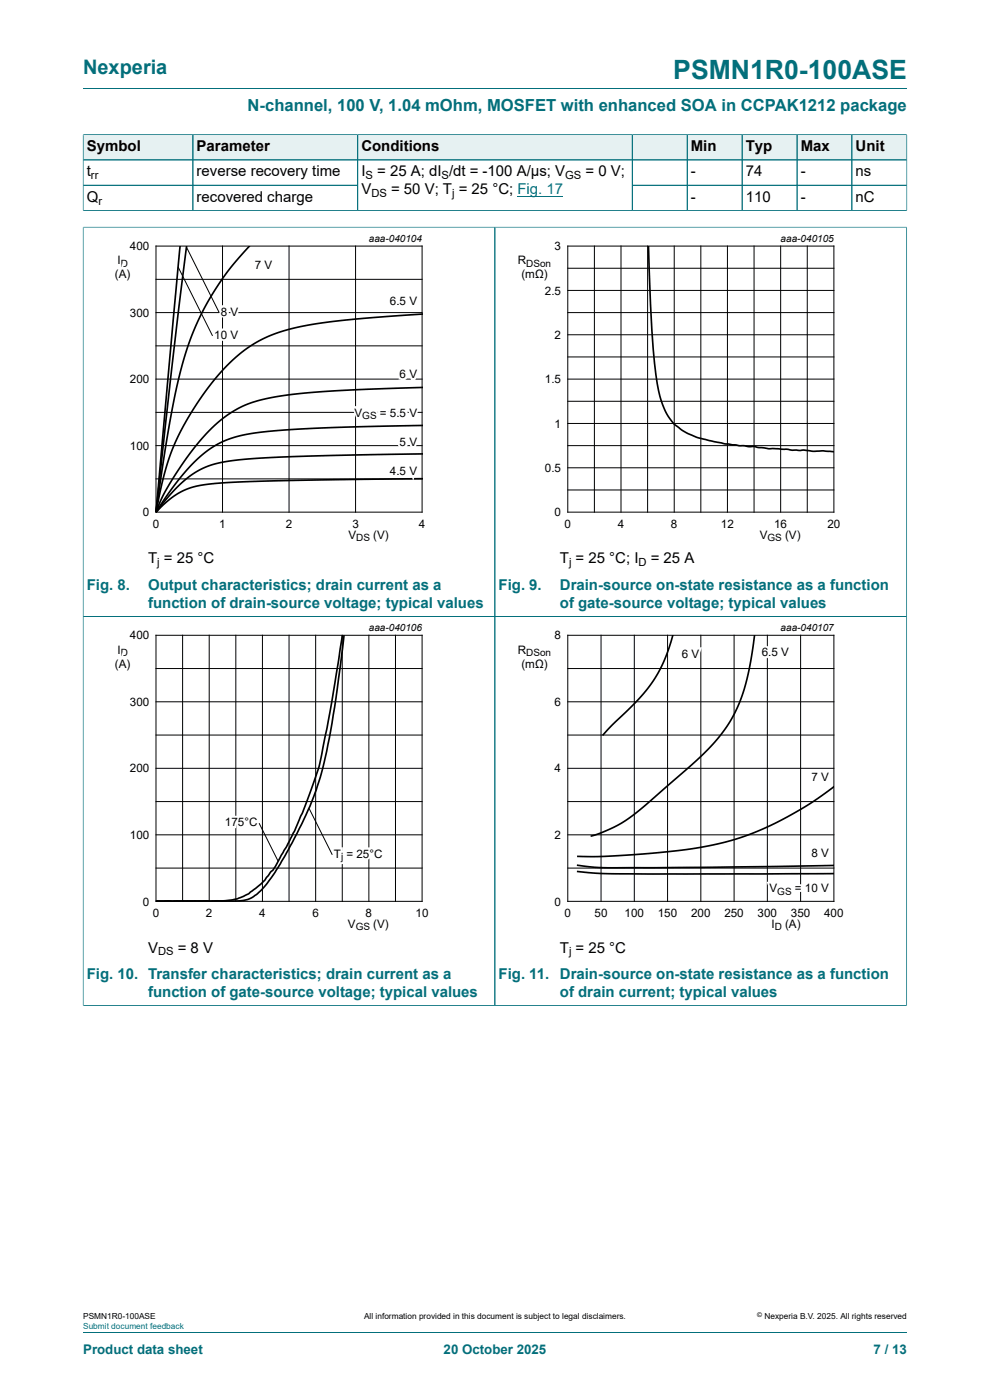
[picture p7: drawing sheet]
<svg xmlns="http://www.w3.org/2000/svg" width="210mm" height="297mm" viewBox="0 0 210 297" stroke-linecap="round" stroke-linejoin="round" font-family="sans-serif">
<path d="M17.6 18.8h174.8" fill="none" stroke="#036f7b" stroke-width=".21"/>
<path d="M17.7 28.6h23.2v5.3h-23.2z" fill="#e6f1f2"/>
<path d="M17.6 28.5v5.4h23.3v-5.3h-23.3" fill="none" stroke="#036f7b" stroke-width=".21"/>
<path d="M41 28.6h34.8v5.3h-34.8z" fill="#e6f1f2"/>
<path d="M40.9 28.6h35v5.3h-35z" fill="none" stroke="#036f7b" stroke-width=".21"/>
<path d="M75.9 28.6h58.1v5.3h-58.1z" fill="#e6f1f2"/>
<path d="M75.9 28.6h58.2v5.3h-58.2z" fill="none" stroke="#036f7b" stroke-width=".21"/>
<path d="M134.2 28.6h11.5v5.3h-11.5z" fill="#e6f1f2"/>
<path d="M134.1 28.6h11.7v5.3h-11.7z" fill="none" stroke="#036f7b" stroke-width=".21"/>
<path d="M145.8 28.6h11.5v5.3h-11.5z" fill="#e6f1f2"/>
<path d="M145.8 28.6h11.6v5.3h-11.6z" fill="none" stroke="#036f7b" stroke-width=".21"/>
<path d="M157.5 28.6h11.5v5.3h-11.5z" fill="#e6f1f2"/>
<path d="M157.4 28.6h11.7v5.3h-11.7z" fill="none" stroke="#036f7b" stroke-width=".21"/>
<path d="M169.1 28.6h11.5v5.3h-11.5z" fill="#e6f1f2"/>
<path d="M169.1 28.6h11.6v5.3h-11.6z" fill="none" stroke="#036f7b" stroke-width=".21"/>
<path d="M180.8 28.6h11.5v5.3h-11.5z" fill="#e6f1f2"/>
<g fill="none" stroke="#036f7b" stroke-width=".21">
<path d="M17.6 39.3h58.3M17.6 33.9h174.8M17.6 28.6v16.1M17.7 28.6h174.7M40.9 28.6v16.1M75.9 28.6v16.1M134.1 39.3h58.3M134.1 28.6v16.1M145.8 28.6v16.1M157.4 28.6v16.1M169.1 28.6v16.1M180.7 28.6v16.1"/>
<path d="M192.4 28.5v16.2M17.6 44.7h174.8M17.6 48.2h174.8M17.6 48.1v165.3M105 48.2v165.1M192.3 48.1v165.3M17.6 130.8h174.7M17.6 213.3h174.8M17.6 282.6h174.8"/>
</g>
<path d="M109.8 41.6h9.7" fill="none" stroke="#00f" stroke-width=".21"/>
<g fill="none" stroke="#000" stroke-width=".21">
<path d="M33.1 52.2h56.4v56.4h-56.4zM33.1 59.3h56.4M37.8 56.6l7.3 14.7M39.5 52.4l7 13.9M47.2 52.2v56.4M61.3 52.2v56.4M75.4 52.2v56.4M120.4 52.2h56.5v56.4h-56.5zM120.4 56.9h56.5M126.1 52.2v56.4M131.7 52.2v56.4M137.4 52.2v56.4"/>
<path d="M143 52.2v56.4M148.7 52.2v56.4M154.3 52.2v56.4M159.9 52.2v56.4M165.6 52.2v56.4M171.2 52.2v56.4M33.1 73.4h56.4M33.1 66.3h56.4M120.4 66.3h56.5M120.4 75.7h56.5M120.4 71h56.5M120.4 61.6h56.5"/>
<path d="M33.1 94.5h56.4M33.1 87.5h56.4M33.1 80.4h56.4M120.4 94.5h56.5M120.4 80.4h56.5M120.4 99.2h56.5M120.4 89.8h56.5M120.4 85.1h56.5M33.1 101.6h56.4M120.4 103.9h56.5M33.1 134.8h56.4v56.4h-56.4zM38.7 134.8v56.4"/>
<path d="M44.4 134.8v56.4M50 134.8v56.4M55.7 134.8v56.4M61.3 134.8v56.4M67 134.8v56.4M72.6 134.8v56.4M78.2 134.8v56.4M83.9 134.8v56.4M120.4 134.8h56.5v56.4h-56.5zM127.5 134.8v56.4M134.5 134.8v56.4M141.6 134.8v56.4"/>
<path d="M148.7 134.8v56.4M155.7 134.8v56.4M162.8 134.8v56.4M169.8 134.8v56.4M33.1 155.9h56.4M33.1 148.9h56.4M33.1 141.8h56.4M120.4 155.9h56.5M120.4 148.9h56.5M120.4 141.8h56.5M33.1 177.1h56.4M33.1 170h56.4"/>
<path d="M33.1 163h56.4M55 174.6l4 8.1M65.5 171.5l5 9.8M120.4 177.1h56.5M120.4 170h56.5M120.4 163h56.5M33.1 184.2h56.4M120.4 184.2h56.5"/>
</g>
<g fill="none" stroke="#000" stroke-width=".35">
<path d="M38.2 52.2l-5.1 56.4M39.6 52.2l-3.1 25.7-3.4 30.7M53 52.2l-4.1 4.7-3.4 4.8-3 5.2-2.4 5.7-1.8 6.2-1.6 7.2-1.7 9.7-1.9 12.9M137.6 52.2l.1 5a186.5 186.5 0 0 0 1.7 24.2 15.1 15.1 0 0 0 3.7 8.7 16.8 16.8 0 0 0 8.2 3.6l2.6 .5 4.8 .5h1.4l2.9 .5 3.9 .1 1.2 .2h2.3a15.1 15.1 0 0 0 4.5 .2l2 .2M89.6 66.6l-8.9 .6a102.1 102.1 0 0 0-20.3 2.9l-2.7 .9-2.2 1-2.2 1.3-2 1.4-1.9 1.7-2.1 2.1-2 2.3-2.2 2.9-3.7 5.8-1.5 2.8-1.3 2.9-1.8 5.7-1.7 7.7M89.6 96.3l-18.2 .3-12.6 .4-7.2 .5-5.2 .7-1.8 .5-1.8 .7-3.1 2-3 2.9-3.6 4.3M89.6 90.3l-17.7 .4-11.3 .5-7.2 .7-4.3 1.1-2.1 .8-2 1.1-1.9 1.4-2 1.8-3.9 4.6-4.1 5.9M89.6 82.2l-15.6 .6-10.8 .7-6.9 1.1-2.8 .8-2.1 .8-2.5 1.4-2.4 1.8-2.4 2.2-2.4 2.8-2.8 3.7-2.9 4.5-1.6 3-1.3 3M89.6 101.5l-32.6 .5-7.8 .3-5.1 .4-3.1 .6-2.7 1.1-2.5 1.6-2.7 2.6M72.6 134.7l-2.4 15.4-2.6 12.7-2.9 8.2-2.2 5.2-1.7 3.4-2.8 4.9-.6 .5-1.3 1.8-1.8 1.6-1.6 1.2-2.4 1.1-3.2 .4-14 .1 13-.1a18.9 18.9 0 0 0 6.9-.5 15 15 0 0 0 5.4-5.6l2.2-3.6 2.1-4.1a66.3 66.3 0 0 0 7.4-22.3l1.2-7 1.7-13.3M142.7 134.7l-1 3.3-.9 2.5-1.1 2.2-1.4 2.2-3 3.6-5.5 5.4-2 2.1M160.1 134.7a49.2 49.2 0 0 1-4 16.1l-2.2 3.7-3.3 4-3.8 3.7-9.5 8.3-3.2 2.6-2.6 1.7-3.6 1.7-2.6 .9"/>
<path d="M176.9 166.8l-5.2 3.8-6.3 3.6-5.9 2.6-5.4 1.8-6.7 1.4-7.9 .9-11.2 .8h-5.9M122.4 183.5l3.6 .5 3.7 .1 20.9-.1 26.3-.4M122.4 184.9l4 .3 4.3 .2 46.2-.1"/>
</g>
<text font-size="5.6" fill="#036f7b" x="142.8" y="16.8">PSMN1R0-100ASE</text>
<text font-size="4.2" fill="#036f7b" x="17.6" y="15.6">Nexperia</text>
<text font-size="3.5" fill="#036f7b" x="52.5" y="23.7">N-channel, 100 V, 1.04 mOhm, MOSFET with enhanced SOA in CCPAK1212 package</text>
<g font-size="3.2">
<text x="18.4" y="32.1">Symbol</text>
<text x="41.7" y="32.1">Parameter</text>
<text x="76.7" y="32.1">Conditions</text>
<text x="146.5" y="32.1">Min</text>
<text x="158.2" y="32.1">Typ</text>
<text x="169.8" y="32.1">Max</text>
<text x="181.5" y="32.1">Unit</text>
<text x="18.4" y="37.4">t</text>
<text x="41.7" y="37.4">reverse recovery time</text>
<text x="76.7" y="37.4">I</text>
<text x="76.7" y="41.3">V</text>
<text x="80" y="37.4">= 25 A; dI /dt = -100 A/µs; V</text>
<text x="83" y="41.3">= 50 V; T = 25 °C; Fig. 17</text>
<text x="124.2" y="37.4">= 0 V;</text>
<text x="146.5" y="37.4">-</text>
<text x="158.2" y="37.4">74</text>
<text x="169.8" y="37.4">-</text>
<text x="181.5" y="37.4">ns</text>
<text x="18.4" y="42.8">Q</text>
<text x="41.7" y="42.8">recovered charge</text>
<text x="146.5" y="42.8">-</text>
<text x="158.2" y="42.8">110</text>
<text x="169.8" y="42.8">-</text>
<text x="181.5" y="42.8">nC</text>
<text x="31.4" y="119.5">T = 25 °C</text>
<text x="118.8" y="119.5">T = 25 °C; I</text>
<text x="138" y="119.5">= 25 A</text>
<text x="31.4" y="202.1">V</text>
<text x="37.7" y="202.1">= 8 V</text>
<text x="118.8" y="202.1">T = 25 °C</text>
</g>
<g font-size="3.2" fill="#036f7b">
<text x="18.4" y="125.1">Fig. 8.</text>
<text x="31.4" y="125.1">Output characteristics; drain current as a</text>
<text x="105.8" y="125.1">Fig. 9.</text>
<text x="118.8" y="125.1">Drain-source on-state resistance as a function</text>
<text x="31.4" y="128.9">function of drain-source voltage; typical values</text>
<text x="118.8" y="128.9">of gate-source voltage; typical values</text>
<text x="18.4" y="207.7">Fig. 10. Transfer characteristics; drain current as a</text>
<text x="105.8" y="207.7">Fig. 11.</text>
<text x="118.8" y="207.7">Drain-source on-state resistance as a function</text>
<text x="31.4" y="211.5">function of gate-source voltage; typical values</text>
<text x="118.8" y="211.5">of drain current; typical values</text>
</g>
<g font-size="2.8" fill="#036f7b">
<text x="17.6" y="287.2">Product data sheet</text>
<text x="94.1" y="287.2">20 October 2025</text>
<text x="185.3" y="287.2">7 / 13</text>
</g>
<g font-size="2.5">
<text x="27.6" y="53.1">400</text>
<text x="117.7" y="53.1">3</text>
<text x="24.4" y="59">(A)</text>
<text x="24.9" y="56.1">I</text>
<text x="54.1" y="57">7 V</text>
<text x="109.8" y="56.1">R</text>
<text x="110.6" y="59">(mΩ)</text>
<text x="82.7" y="64.7">6.5 V</text>
<text x="115.6" y="62.5">2.5</text>
<text x="27.6" y="67.2">300</text>
<text x="45.4" y="71.9">10 V</text>
<text x="46.8" y="66.9">8 V</text>
<text x="117.7" y="71.9">2</text>
<text x="27.6" y="81.3">200</text>
<text x="84.8" y="80.2">6 V</text>
<text x="115.6" y="81.3">1.5</text>
<text x="75.2" y="88.4">V</text>
<text x="80.6" y="88.4">= 5.5 V</text>
<text x="27.6" y="95.4">100</text>
<text x="84.8" y="94.7">5 V</text>
<text x="117.7" y="90.7">1</text>
<text x="82.7" y="100.7">4.5 V</text>
<text x="115.6" y="100.1">0.5</text>
<text x="30.3" y="109.5">0</text>
<text x="32.4" y="112">0</text>
<text x="46.5" y="112">1</text>
<text x="60.6" y="112">2</text>
<text x="74.7" y="112">3</text>
<text x="88.8" y="112">4</text>
<text x="117.7" y="109.5">0</text>
<text x="119.8" y="112">0</text>
<text x="131" y="112">4</text>
<text x="142.3" y="112">8</text>
<text x="152.9" y="112">12</text>
<text x="164.2" y="112">16</text>
<text x="175.5" y="112">20</text>
<text x="73.9" y="114.3">V</text>
<text x="79.2" y="114.3">(V)</text>
<text x="161.2" y="114.3">V</text>
<text x="166.5" y="114.3">(V)</text>
<text x="27.6" y="135.7">400</text>
<text x="117.7" y="135.7">8</text>
<text x="24.4" y="141.6">(A)</text>
<text x="24.9" y="138.7">I</text>
<text x="109.8" y="138.7">R</text>
<text x="110.6" y="141.6">(mΩ)</text>
<text x="144.6" y="139.5">6 V</text>
<text x="161.6" y="139.2">6.5 V</text>
<text x="27.6" y="149.8">300</text>
<text x="117.7" y="149.8">6</text>
<text x="27.6" y="163.9">200</text>
<text x="117.7" y="163.9">4</text>
<text x="172.1" y="165.6">7 V</text>
<text x="27.6" y="178">100</text>
<text x="47.7" y="175.3">175°C</text>
<text x="117.7" y="178">2</text>
<text x="70.8" y="182">T</text>
<text x="73.5" y="182">= 25°C</text>
<text x="172.1" y="181.9">8 V</text>
<text x="163.2" y="189.3">V</text>
<text x="168.6" y="189.3">= 10 V</text>
<text x="30.3" y="192.1">0</text>
<text x="32.4" y="194.6">0</text>
<text x="43.7" y="194.6">2</text>
<text x="55" y="194.6">4</text>
<text x="66.3" y="194.6">6</text>
<text x="73.8" y="196.9">V</text>
<text x="77.6" y="194.6">8</text>
<text x="79.2" y="196.9">(V)</text>
<text x="88.2" y="194.6">10</text>
<text x="117.7" y="192.1">0</text>
<text x="119.8" y="194.6">0</text>
<text x="126.1" y="194.6">50</text>
<text x="132.5" y="194.6">100</text>
<text x="139.5" y="194.6">150</text>
<text x="146.6" y="194.6">200</text>
<text x="153.7" y="194.6">250</text>
<text x="160.7" y="194.6">300</text>
<text x="163.6" y="196.9">I</text>
<text x="166.5" y="196.9">(A)</text>
<text x="167.8" y="194.6">350</text>
<text x="174.8" y="194.6">400</text>
</g>
<g font-size="2.4">
<text x="19.3" y="38.1">rr</text>
<text x="77.5" y="38.1">S</text>
<text x="78.8" y="41.9">DS</text>
<text x="93.7" y="38.1">S</text>
<text x="95.9" y="41.9">j</text>
<text x="119.9" y="38.1">GS</text>
<text x="20.9" y="43.4">r</text>
<text x="33.4" y="120.1">j</text>
<text x="120.7" y="120.1">j</text>
<text x="135.4" y="120.1">D</text>
<text x="33.5" y="202.7">DS</text>
<text x="120.7" y="202.7">j</text>
</g>
<g font-size="2.1">
<text x="78.2" y="51.4">aaa-040104</text>
<text x="165.6" y="51.4">aaa-040105</text>
<text x="25.6" y="56.6">D</text>
<text x="111.6" y="56.6">DSon</text>
<text x="76.9" y="88.9">GS</text>
<text x="75.6" y="114.8">DS</text>
<text x="162.8" y="114.8">GS</text>
<text x="78.2" y="134">aaa-040106</text>
<text x="165.6" y="134">aaa-040107</text>
<text x="25.6" y="139.1">D</text>
<text x="111.6" y="139.1">DSon</text>
<text x="72.3" y="182.4">j</text>
<text x="164.9" y="189.8">GS</text>
<text x="75.5" y="197.4">GS</text>
<text x="164.3" y="197.4">D</text>
</g>
<g font-size="1.8">
<text x="17.6" y="279.9">PSMN1R0-100ASE</text>
<text x="77.2" y="279.9">All information provided in this document is subject to legal disclaimers.</text>
<text x="162.2" y="279.9">Nexperia B.V. 2025. All rights reserved</text>
</g>
<text font-size="1.8" fill="#00f" x="17.6" y="282">Submit document feedback</text>
<text font-size="1.4" x="160.6" y="279.4">©</text>
</svg>
